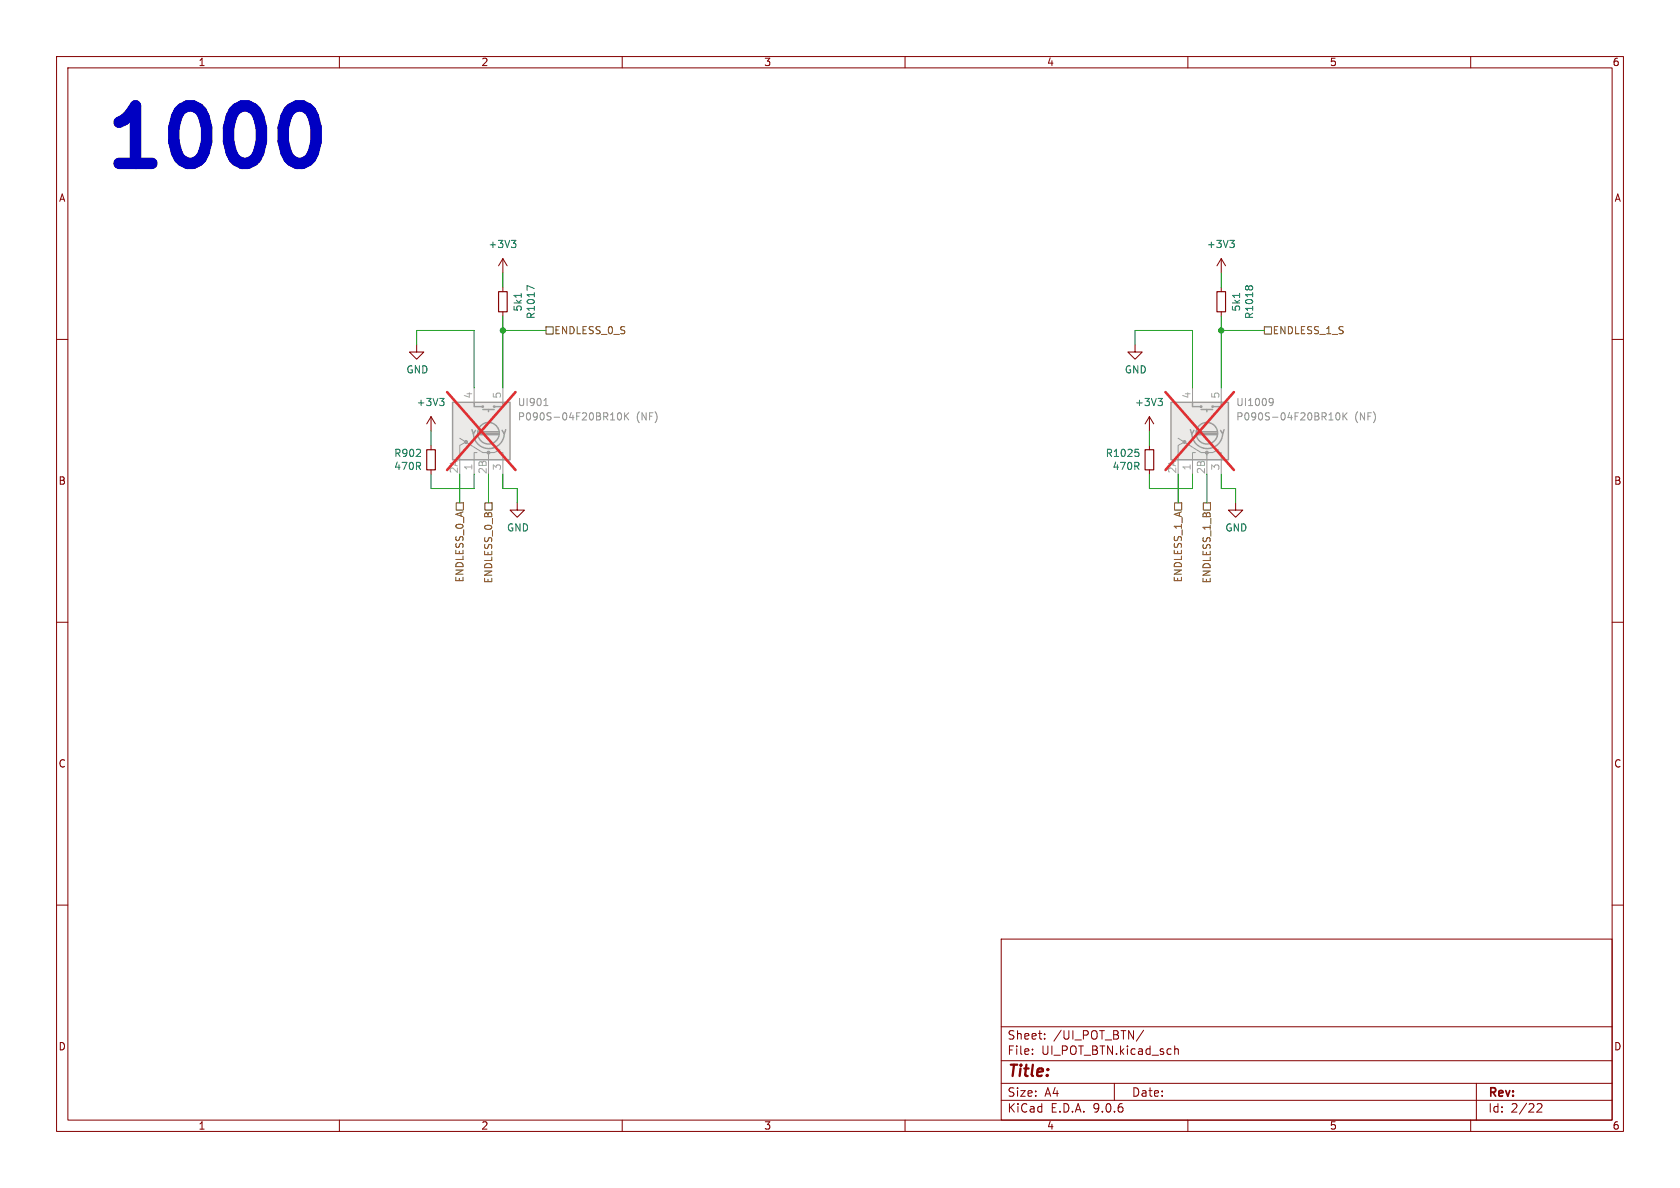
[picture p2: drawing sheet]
<svg xmlns="http://www.w3.org/2000/svg" width="297mm" height="210mm" viewBox="0 0 297 210" stroke-linecap="round" stroke-linejoin="round" font-family="sans-serif">
<g fill="none" stroke="#840000" stroke-width=".18">
<path d="M10 10h277v190h-277zM12 12h273v186h-273zM60 10v2M110 10v2M160 10v2M210 10v2M260 10v2M10 60h2M285 60h2M10 110h2M285 110h2M10 160h2"/>
<path d="M177 166h108v32h-108zM285 160h2M60 198v2M110 198v2M160 198v2M177 194.5h108M177 191.5h108M177 187.5h108M177 181.5h108M182.5 186.3v.1M182.5 185.5v.1M184.7 183.6v.1"/>
<path d="M184.7 182.8v.1M197 191.5v3M202.2 182.1l-1.3 2M207.7 184.9v1.5M207.7 185.5l.2-.1 .3 .1 .1 .9M210 198v2M260 198v2M261 191.5v6.5M271.7 195.2l.6-.1 .2 .1 .1 .3-.9 1.1h.9"/>
</g>
<path d="M80 71.1h10.2v10.2h-10.2z" fill="#ebeae8"/>
<g fill="none" stroke="#9c9b98" stroke-width=".25">
<path d="M80 71.1h10.2v10.2h-10.2zM83.4 75.9l.3 .8 .4-.6M83.7 76.6a2.73 2.73 0 0 0 2.7 2.7 2.73 2.73 0 0 0 2.8-2.7M83.8 71.1v.8h1.5M84.6 76.8h3.5M84.6 76.6h3.5M84.6 76.3h3.5M85.3 72.4h2.1M86.4 72.4v.4M88.9 71.1v.8h-1.5M89.4 75.9l-.2 .8-.4-.6"/>
<circle cx="85.3" cy="71.9" r=".13"/>
<circle cx="86.4" cy="76.6" r="1.9"/>
<circle cx="87.4" cy="71.9" r=".13"/>
</g>
<path d="M81.3 77.5l4 2.5h1.1v.5M82.4 78.1l-1.1 .6v2.6M83.8 68.6v2.5M88.4 79.5l-1 .5h-1v1.3M88.9 68.6v2.5M84.3 80h-.5v3.8M88.4 80h.5v3.8" fill="none" stroke="#9c9b98" stroke-width=".18"/>
<g fill="#9c9b98" stroke="#9c9b98" stroke-width=".18">
<circle cx="86.4" cy="80" r=".25"/>
<circle cx="82.4" cy="78.1" r=".25"/>
</g>
<path d="M96.1 71.7h.8M96.4 70.6l.1-.2v1.3M107.9 74.2h.8M109.3 73.1l.2-.1a.68 .68 0 0 1 .4 .6 .68 .68 0 0 1-.4 .6l-.2-.1-.2-.3zM110.4 73v1.2M110.6 73.5l.5 .7M111.1 73l-.7 .7" fill="none" stroke="#939391" stroke-width=".18"/>
<path d="M79 69.3l12.1 13.8M91.1 69.3l-12.1 13.8" fill="none" stroke="#e12e31" stroke-width=".46"/>
<path d="M215.1 51.6h1.6v3.5h-1.6z" fill="none" stroke="#840000" stroke-width=".2"/>
<path d="M215.9 45.7v2.6M215.9 50.8v.8M215.9 55.1v.8M215.9 45.7l-.8 1.3M215.9 45.7l.8 1.3M218.4 88.9v1.3h1.3l-1.3 1.2-1.2-1.2h1.2" fill="none" stroke="#840000" stroke-width=".18"/>
<path d="M217.4 42.5h.8l-.4 .5M218 43l.2 .2v.3l-.2 .3M219.1 51.9v.7M220.2 50.8l.2-.3 .3 .3 .3-.3h.2l.3 .3" fill="none" stroke="#006464" stroke-width=".18"/>
<path d="M207 71.1h10.2v10.2h-10.2z" fill="#ebeae8"/>
<g fill="none" stroke="#9c9b98" stroke-width=".25">
<path d="M207 71.1h10.2v10.2h-10.2zM210.4 75.9l.3 .8 .4-.6M210.7 76.6a2.73 2.73 0 0 0 2.7 2.7 2.73 2.73 0 0 0 2.8-2.7M210.8 71.1v.8h1.5M211.6 76.8h3.5M211.6 76.6h3.5M211.6 76.3h3.5M212.3 72.4h2.1M213.4 72.4v.4M215.9 71.1v.8h-1.5M216.4 75.9l-.2 .8-.4-.6"/>
<circle cx="212.3" cy="71.9" r=".13"/>
<circle cx="213.4" cy="76.6" r="1.9"/>
<circle cx="214.4" cy="71.9" r=".13"/>
</g>
<path d="M208.3 77.5l4 2.5h1.1v.5M209.4 78.1l-1.1 .6v2.6M210.8 68.6v2.5M215.4 79.5l-1 .5h-1v1.3M215.9 68.6v2.5M211.3 80h-.5v3.8M215.4 80h.5v3.8" fill="none" stroke="#9c9b98" stroke-width=".18"/>
<g fill="#9c9b98" stroke="#9c9b98" stroke-width=".18">
<circle cx="213.4" cy="80" r=".25"/>
<circle cx="209.4" cy="78.1" r=".25"/>
</g>
<path d="M224.6 70.4l.4 .2a.84 .84 0 0 1-.3 1.1h-.2M225.1 71l-.3 .2h-.2M234.9 74.2h.8M236.3 73.1l.2-.1a.68 .68 0 0 1 .4 .6 .68 .68 0 0 1-.4 .6l-.2-.1-.2-.3zM237.4 73v1.2M237.6 73.5l.5 .7M238.1 73l-.7 .7" fill="none" stroke="#939391" stroke-width=".18"/>
<path d="M206 69.3l12.1 13.8M218.1 69.3l-12.1 13.8" fill="none" stroke="#e12e31" stroke-width=".46"/>
<g fill="none" stroke="#840000" stroke-width=".18">
<path d="M88.9 45.7v2.6M88.9 50.8v.8M88.9 55.1v.8M88.9 45.7l-.8 1.3M88.9 45.7l.8 1.3M73.7 61v1.2h1.2l-1.2 1.3-1.3-1.3h1.3M76.2 73.7v2.5M76.2 78.7v.8M76.2 73.7l-.8 1.2M76.2 73.7l.8 1.2M200.7 61v1.2h1.2l-1.2 1.3-1.3-1.3h1.3M203.2 73.7l-.8 1.2"/>
<path d="M203.2 73.7l.8 1.2M203.2 73.7v2.5M203.2 78.7v.8M76.2 83.1v.7M91.4 88.9v1.3h1.3l-1.3 1.2-1.2-1.2h1.2M203.2 83.1v.7"/>
</g>
<path d="M90.4 42.5h.8l-.4 .5M91 43l.2 .2v.3l-.2 .3M92.1 51.9v.7M94.5 51l-1.3-.5v.8M77.7 70.4h.8l-.4 .5M78.3 70.9l.2 .3v.3l-.2 .2M200.7 79.4h.6M201.1 79.9l.2 .2v.3l-.2 .3M204.7 70.4h.8l-.4 .5M205.3 70.9l.2 .3v.3l-.2 .2" fill="none" stroke="#006464" stroke-width=".18"/>
<path d="M88.1 51.6h1.6v3.5h-1.6zM75.4 79.5h1.6v3.6h-1.6zM202.4 79.5h1.6v3.6h-1.6z" fill="none" stroke="#840000" stroke-width=".2"/>
<path d="M96.5 57.8h1.3v1.3h-1.3zM223.5 57.8h1.3v1.3h-1.3zM80.6 88.9h1.3v1.3h-1.3zM85.7 88.9h1.3v1.3h-1.3zM207.6 88.9h1.3v1.3h-1.3zM212.7 88.9h1.3v1.3h-1.3z" fill="none" stroke="#725600" stroke-width=".18"/>
<g fill="none" stroke="#009600" stroke-width=".18">
<path d="M88.9 58.4h7.6M88.9 48.3v2.5M88.9 55.9v12.7M215.9 48.3v2.5M215.9 55.9v12.7M215.9 58.4h7.6M73.7 61v-2.6h10.1v10.2M76.2 76.2v2.5M200.7 61v-2.6h10.1v10.2M203.2 76.2v2.5M76.2 83.8v2.6h7.6v-2.6M81.3 83.8v5.1"/>
<path d="M86.4 83.8v5.1M88.9 83.8v2.6h2.5v2.5M203.2 83.8v2.6h7.6v-2.6M208.3 83.8v5.1M213.4 83.8v5.1M215.9 83.8v2.6h2.5v2.5"/>
</g>
<path d="M53.5 18.7l.9 .5 .5 .5a8.6 8.6 0 0 1 0 8.2l-.5 .5-.9 .5" fill="none" stroke="#0000c2" stroke-width="2"/>
<g fill="#009600" stroke="#009600" stroke-width=".18">
<circle cx="88.9" cy="58.4" r=".46"/>
<circle cx="215.9" cy="58.4" r=".46"/>
</g>
<text font-size="14.2" fill="#0000c2" x="17.8" y="30.2">1000</text>
<text font-size="2.8" fill="#840000" x="178" y="190.9">Title:</text>
<g font-size="2.1" fill="#840000">
<text x="178" y="184">Sheet:</text>
<text x="186.2" y="184">/UI_POT_BTN/</text>
<text x="178" y="186.7">File:</text>
<text x="184.1" y="186.7">UI_POT_BTN.kicad_sch</text>
<text x="178" y="196.9">KiCad</text>
<text x="178" y="194.1">Size:</text>
<text x="184.7" y="194.1">A4</text>
<text x="185.7" y="196.9">E.D.A.</text>
<text x="193.3" y="196.9">9.0.6</text>
<text x="200" y="194.1">Date:</text>
<text x="263" y="194.3">Rev:</text>
<text x="263" y="196.9">Id:</text>
<text x="267.1" y="196.9">2/22</text>
</g>
<g font-size="1.8" fill="#840000">
<text x="35" y="11.9">1</text>
<text x="85" y="11.9">2</text>
<text x="135" y="11.9">3</text>
<text x="185" y="11.9">4</text>
<text x="235" y="11.9">5</text>
<text x="285" y="11.9">6</text>
<text x="10.3" y="35.9">A</text>
<text x="285.3" y="35.9">A</text>
<text x="10.3" y="85.9">B</text>
<text x="285.3" y="85.9">B</text>
<text x="10.3" y="135.9">C</text>
<text x="285.3" y="135.9">C</text>
<text x="10.3" y="185.9">D</text>
<text x="285.3" y="185.9">D</text>
<text x="35" y="199.9">1</text>
<text x="85" y="199.9">2</text>
<text x="135" y="199.9">3</text>
<text x="185" y="199.9">4</text>
<text x="235" y="199.9">5</text>
<text x="285" y="199.9">6</text>
</g>
<g font-size="1.8" fill="#006464">
<text x="86.3" y="44">+3V3</text>
<text x="213.3" y="44">+3V3</text>
<text x="92.4" y="55.2" transform="rotate(-90 92.4 55.2)">5k1</text>
<text x="94.7" y="56.5" transform="rotate(-90 94.7 56.5)">R1017</text>
<text x="219.4" y="55.2" transform="rotate(-90 219.4 55.2)">5k1</text>
<text x="221.7" y="56.5" transform="rotate(-90 221.7 56.5)">R1018</text>
<text x="71.8" y="66.2">GND</text>
<text x="73.6" y="72">+3V3</text>
<text x="198.8" y="66.2">GND</text>
<text x="200.6" y="72">+3V3</text>
<text x="69.6" y="81">R902</text>
<text x="69.6" y="83.3">470R</text>
<text x="195.4" y="81">R1025</text>
<text x="196.6" y="83.3">470R</text>
<text x="89.5" y="94.2">GND</text>
<text x="216.5" y="94.2">GND</text>
</g>
<g font-size="1.8" fill="#725600">
<text x="97.9" y="59.3">ENDLESS_0_S</text>
<text x="224.9" y="59.3">ENDLESS_1_S</text>
<text x="82.1" y="103.1" transform="rotate(-90 82.1 103.1)">ENDLESS_0_A</text>
<text x="87.2" y="103.2" transform="rotate(-90 87.2 103.2)">ENDLESS_0_B</text>
<text x="209.1" y="103.1" transform="rotate(-90 209.1 103.1)">ENDLESS_1_A</text>
<text x="214.2" y="103.2" transform="rotate(-90 214.2 103.2)">ENDLESS_1_B</text>
</g>
<g font-size="1.8" fill="#a5a4a2">
<text x="83.6" y="70.6" transform="rotate(-90 83.6 70.6)">4</text>
<text x="88.6" y="70.6" transform="rotate(-90 88.6 70.6)">5</text>
<text x="210.6" y="70.6" transform="rotate(-90 210.6 70.6)">4</text>
<text x="215.6" y="70.6" transform="rotate(-90 215.6 70.6)">5</text>
<text x="81" y="83.8" transform="rotate(-90 81 83.8)">2A</text>
<text x="83.6" y="83.3" transform="rotate(-90 83.6 83.3)">1</text>
<text x="86.1" y="83.9" transform="rotate(-90 86.1 83.9)">2B</text>
<text x="88.6" y="83.3" transform="rotate(-90 88.6 83.3)">3</text>
<text x="208" y="83.8" transform="rotate(-90 208 83.8)">2A</text>
<text x="210.6" y="83.3" transform="rotate(-90 210.6 83.3)">1</text>
<text x="213.1" y="83.9" transform="rotate(-90 213.1 83.9)">2B</text>
<text x="215.6" y="83.3" transform="rotate(-90 215.6 83.3)">3</text>
</g>
<g font-size="1.8" fill="#939391">
<text x="91.4" y="72">UI901</text>
<text x="218.4" y="72">UI1009</text>
<text x="91.4" y="74.5">P090S-04F20BR10K</text>
<text x="112.5" y="74.5">(NF)</text>
<text x="218.4" y="74.5">P090S-04F20BR10K</text>
<text x="239.5" y="74.5">(NF)</text>
</g>
</svg>
